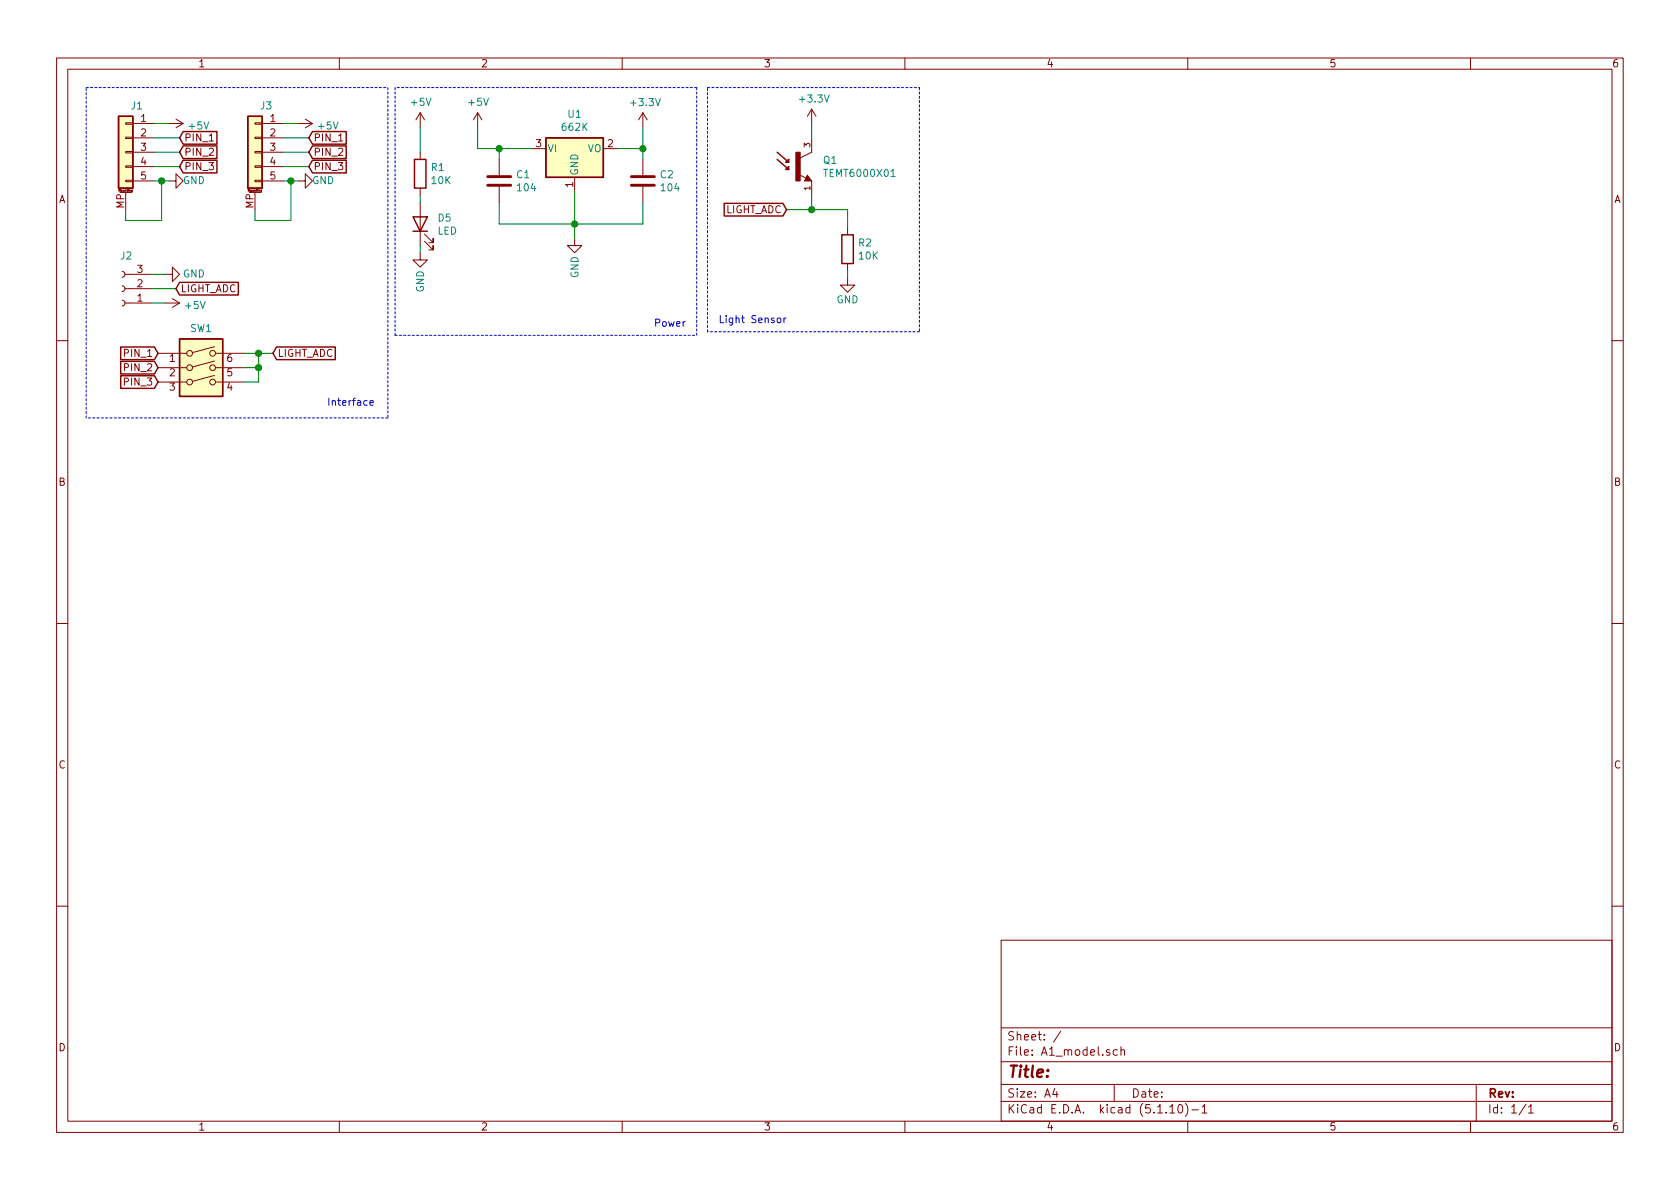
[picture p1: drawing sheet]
<svg xmlns="http://www.w3.org/2000/svg" width="297mm" height="210mm" viewBox="0 0 297 210" stroke-linecap="round" stroke-linejoin="round" font-family="sans-serif">
<g fill="none" stroke="#840000" stroke-width=".18">
<path d="M10 10.3h277v189.9h-277zM12 12.2h273v186.1h-273zM60 10.3v1.9M74.3 19.9l-.8 1.3M74.3 19.9v2.6M74.3 19.9l.8 1.3M84.5 19.9l-.8 1.3M84.5 19.9v2.6M84.5 19.9l.7 1.3M110 10.3v1.9M113.7 19.9l-.8 1.3M113.7 19.9v2.6"/>
<path d="M113.7 19.9l.7 1.3M143.5 19.3l-.8 1.3M143.5 19.3v2.5M143.5 19.3l.8 1.3M160 10.3v1.9M210 10.3v1.9M260 10.3v1.9M21.2 34h2M22.2 31.9h1.3v.2h-1.3zM22.2 29.3h1.3v.3h-1.3zM22.2 26.8h1.3v.2h-1.3zM22.2 24.3h1.3v.2h-1.3z"/>
<path d="M22.2 21.7h1.3v.3h-1.3zM22.2 34v3.1M23.4 33.6v.4h-.2M23.4 33.6l-.2 .1v.1l.2 .1M23.5 21.8h3.8M23.5 24.4h3.8M23.5 26.9h3.8M23.5 29.5h3.8M23.5 32h3.8M29.8 32h1.3v-1.3l1.3 1.3-1.3 1.3v-1.3M29.8 21.8h2.6M31.1 21.1l1.3 .7"/>
<path d="M32.4 21.8l-1.3 .8M37 24.9h.7M44.1 34h2M45.1 31.9h1.3v.2h-1.3zM45.1 29.3h1.3v.3h-1.3zM45.1 26.8h1.3v.2h-1.3zM45.1 24.3h1.3v.2h-1.3zM45.1 21.7h1.3v.3h-1.3zM45.1 34v3.1M46.3 33.6v.4h-.2M46.3 33.6l-.2 .1v.1l.2 .1M46.4 21.8h3.8"/>
<path d="M46.4 24.4h3.8M46.4 26.9h3.8M46.4 29.5h3.8M46.4 32h3.8M52.7 32h1.3v-1.3l1.2 1.3-1.2 1.3v-1.3M52.7 21.8h2.5M54 21.1l1.2 .7M55.2 21.8l-1.2 .8M59.9 24.9h.7M74.3 26.9v1.3M74.3 33.3v1.2M74.3 35.8v7.6"/>
<path d="M88.3 28.2v2.8M88.3 33v2.8M94 26.3h2.5M101.6 31.4v2.5M106.7 26.3h2.5M113.7 28.2v2.8M113.7 33v2.8M141.3 30.9l1.2 .6M142.7 31l.8 1h-1.3zM143.5 24.4v2.5l-2 1M143.5 32v2.5M21.6 48l.3 .1 .2 .3-.1 .4-.4 .2"/>
<path d="M21.6 50.5l.3 .2 .2 .2-.1 .5-.4 .2M21.6 53.1l.3 .1 .2 .3-.1 .4-.4 .2M22.1 48.5h4.6M22.1 51h4.6M22.1 53.6h4.6M29.2 48.5h1.3v-1.3l1.2 1.3-1.2 1.3v-1.3M29.2 53.6h2.5M30.5 52.8l1.2 .8M31.7 53.6l-1.2 .8M74.3 44.7v1.3h1.3l-1.3 1.2-1.3-1.2h1.3M75.1 42.7l1.5 1.5v-.8v.8h-.8M75.1 41.4l1.5 1.5v-.7v.7h-.8"/>
<path d="M101.6 42.2v1.2h1.3l-1.3 1.3-1.3-1.3h1.3M149.9 49.1v1.3h1.2l-1.2 1.3-1.3-1.3h1.3M149.9 40.3v1.2M149.9 46.6v1.3M10 60.2h2M27.9 62.5h5.1M27.9 65h5.1M27.9 67.6h5.1M37.9 66.4l-3.9 1M37.9 63.8l-3.9 1.1M37.9 61.3l-3.9 1.1M38.1 62.5h5.1"/>
<path d="M38.1 65h5.1M38.1 67.6h5.1M285 60.2h2M10 110.3h2M285 110.3h2M10 160.2h2M177 166.3h108v32h-108zM285 160.2h2M60 198.3v1.9M110 198.3v1.9M160 198.3v1.9M177 194.8h108"/>
<path d="M177 191.8h108M177 187.8h108M177 181.8h108M186.5 192.5l-.4 1h1M186.8 193v1M187.6 182.3l-1.3 2M197 191.8v3M197.6 185.7l-.5-.1-.3 .3 .1 .6 .2 .1 .5-.1M198.2 185.7l.2-.1 .4 .1v.9M198.2 185.1v1.5M206.8 195.8l.5-.5v1.5M206.8 196.8h.9"/>
<path d="M208.5 195.4l.1-.1a.8 .8 0 0 1 .5 .8 .8 .8 0 0 1-.5 .7 1 1 0 0 1-.1-1.4zM209.6 195.1a1.71 1.71 0 0 1 0 2.3M210 198.3v1.9M210.7 196.3h1.2M212.5 195.8l.5-.5v1.5M212.5 196.8h.9M260 198.3v1.9M261 191.8v6.5M269.8 195.2l-1.2 2M270.3 195.8l.4-.5v1.5M270.3 196.8h.8"/>
<circle cx="33.5" cy="67.6" r=".51"/>
<circle cx="33.5" cy="62.5" r=".51"/>
<circle cx="33.5" cy="65" r=".51"/>
<circle cx="37.6" cy="62.5" r=".51"/>
<circle cx="37.6" cy="67.6" r=".51"/>
<circle cx="37.6" cy="65" r=".51"/>
</g>
<g fill="#ffffc2" stroke="#ffffc2" stroke-width=".18">
<path d="M96.5 24.4h10.2v7h-10.2z"/>
<path d="M21 20.6h2.5v12.7h-2.5z"/>
<path d="M43.8 20.6h2.6v12.7h-2.6z"/>
<path d="M31.7 59.9h7.7v10.2h-7.7z"/>
</g>
<g fill="none" stroke="#840000" stroke-width=".25">
<path d="M21 20.6h2.5v12.7h-2.5zM32.4 25.8h6v2.2h-6l-.7-1.1zM32.4 28.3h6v2.3h-6l-.7-1.1zM32.4 23.3h6v2.2h-6l-.7-1.1zM43.8 20.6h2.6v12.7h-2.6zM55.2 23.3h6v2.2h-6l-.6-1.1zM55.2 25.8h6v2.2h-6l-.6-1.1zM55.2 28.3h6v2.3h-6l-.6-1.1zM73 38.3h2.6l-1.3 2.6zM73.3 28.2h2v5.1h-2zM96.5 24.4h10.2v7h-10.2zM128 36h10.4l.7 1.1-.7 1.1h-10.4z"/>
<path d="M137.4 26.9l2 1.8M137.4 28.2l2 1.8M139.4 28.2v.5h-.5zM139.4 29.5v.5h-.5zM142.7 31.5l.2 .2h-.4l.2-.5 .6 .7h-.8M31.7 59.9h7.7v10.2h-7.7zM31.7 49.9h10.4v2.3h-10.4l-.6-1.2zM73 40.9h2.6M148.8 41.5h2.1v5.1h-2.1zM21.3 61.4h6l.6 1.1-.6 1.1h-6zM21.3 66.4h6l.6 1.2-.6 1.1h-6zM21.3 63.9h6l.6 1.1-.6 1.1h-6z"/>
<path d="M48.9 61.4h10.4v2.2h-10.4l-.6-1.1z"/>
</g>
<path d="M140.7 26.9h.8v5.1h-.8z" fill="#840000" stroke="#840000" stroke-width=".18"/>
<path d="M157.5 31.2h.8" fill="none" stroke="#008484" stroke-width=".18"/>
<path d="M86.2 32.8h4.1M86.2 31.2h4.1M111.6 32.8h4.1M111.6 31.2h4.1" fill="none" stroke="#840000" stroke-width=".51"/>
<path d="M15.2 15.5h53.4M68.6 15.5v58.4M69.8 15.5v43.8M123.2 15.5h-53.4M125.1 15.5h37.5M162.6 15.5v43.2M69.8 59.3h53.4M123.2 59.3v-43.8M125.1 58.7v-43.2M162.6 58.7h-37.5M15.2 73.9v-58.4M68.6 73.9h-53.4" fill="none" stroke="#0000c2" stroke-width=".18" stroke-dasharray=".4 .4"/>
<g fill="none" stroke="#008400" stroke-width=".18">
<path d="M27.3 32h2.5M27.3 29.5h4.4M27.3 26.9h4.4M27.3 24.4h4.4M27.3 21.8h2.5M28.6 32v7h-6.4v-1.9M50.2 32h2.5M50.2 29.5h4.4M50.2 26.9h4.4M50.2 24.4h4.4M50.2 21.8h2.5M51.4 32v7h-6.3v-1.9"/>
<path d="M74.3 22.5v4.4M74.3 34.5v1.3M84.5 22.5v3.8h9.5M88.3 35.8v3.8h25.4v-3.8M88.3 26.3v1.9M101.6 33.9v8.3M109.2 26.3h4.5M113.7 22.5v5.7M139.1 37.1h10.8v3.2M143.5 21.8v2.6M143.5 34.5v2.6M26.7 53.6h2.5"/>
<path d="M26.7 48.5h2.5M26.7 51h4.4M74.3 43.4v1.3M149.9 47.9v1.2M43.2 62.5h5.1M43.2 65h2.5M45.7 62.5v5.1h-2.5"/>
</g>
<path d="M137.5 56.3l.3-.1 .3 .3-.2 .5-.3 .1-.1-.2zM138.6 56.2v.9M139 56.2l-.4 .3M65.4 71.2l.6-.1v-.2l-.4-.1-.2 .2 .1 .6h.5" fill="none" stroke="#0000c2" stroke-width=".18"/>
<g fill="#008400" stroke="#008400" stroke-width=".25">
<circle cx="45.7" cy="65" r=".51"/>
<circle cx="28.6" cy="32" r=".51"/>
<circle cx="88.3" cy="26.3" r=".51"/>
<circle cx="45.7" cy="62.5" r=".51"/>
<circle cx="51.4" cy="32" r=".51"/>
<circle cx="143.5" cy="37.1" r=".51"/>
<circle cx="101.6" cy="39.6" r=".51"/>
<circle cx="113.7" cy="26.3" r=".51"/>
</g>
<text font-size="2.8" fill="#840000" x="178" y="190.5">Title:</text>
<g font-size="2.1" fill="#840000">
<text x="178" y="184">Sheet: /</text>
<text x="178" y="186.7">File: A1_model.sch</text>
<text x="178" y="196.9">KiCad E.D.A. kicad (5.1.10)-1</text>
<text x="178" y="194.1">Size: A4</text>
<text x="200" y="194.1">Date:</text>
<text x="263" y="194.1">Rev:</text>
<text x="263" y="196.9">Id: 1/1</text>
</g>
<g font-size="1.8" fill="#840000">
<text x="35" y="11.9">1</text>
<text x="85" y="11.9">2</text>
<text x="135" y="11.9">3</text>
<text x="185" y="11.9">4</text>
<text x="235" y="11.9">5</text>
<text x="285" y="11.9">6</text>
<text x="24.9" y="21.6">1</text>
<text x="47.8" y="21.6">1</text>
<text x="24.9" y="24.1">2</text>
<text x="24.9" y="26.7">3</text>
<text x="24.9" y="29.2">4</text>
<text x="32.5" y="27.6">PIN_2</text>
<text x="32.5" y="25">PIN_1</text>
<text x="47.8" y="24.1">2</text>
<text x="47.8" y="26.7">3</text>
<text x="47.8" y="29.2">4</text>
<text x="55.4" y="25">PIN_1</text>
<text x="55.4" y="27.6">PIN_2</text>
<text x="94.8" y="26">3</text>
<text x="107.5" y="26">2</text>
<text x="10.4" y="35.9">A</text>
<text x="24.9" y="31.7">5</text>
<text x="32.5" y="30.1">PIN_3</text>
<text x="47.8" y="31.7">5</text>
<text x="55.4" y="30.1">PIN_3</text>
<text x="101.3" y="33.1" transform="rotate(-90 101.3 33.1)">1</text>
<text x="285.4" y="35.9">A</text>
<text x="22" y="36.9" transform="rotate(-90 22 36.9)">MP</text>
<text x="44.8" y="36.9" transform="rotate(-90 44.8 36.9)">MP</text>
<text x="128.2" y="37.7">LIGHT_ADC</text>
<text x="24.3" y="53.3">1</text>
<text x="24.3" y="50.8">2</text>
<text x="24.3" y="48.3">3</text>
<text x="31.9" y="51.7">LIGHT_ADC</text>
<text x="22.2" y="63.1">PIN_1</text>
<text x="22.2" y="65.7">PIN_2</text>
<text x="30" y="64">1</text>
<text x="40.2" y="64">6</text>
<text x="49" y="63.1">LIGHT_ADC</text>
<text x="22.2" y="68.2">PIN_3</text>
<text x="30" y="66.5">2</text>
<text x="30" y="69.1">3</text>
<text x="40.2" y="69.1">4</text>
<text x="40.2" y="66.5">5</text>
<text x="10.4" y="85.9">B</text>
<text x="285.4" y="85.9">B</text>
<text x="10.4" y="135.9">C</text>
<text x="285.4" y="135.9">C</text>
<text x="10.4" y="185.9">D</text>
<text x="285.4" y="185.9">D</text>
<text x="35" y="199.9">1</text>
<text x="85" y="199.9">2</text>
<text x="135" y="199.9">3</text>
<text x="185" y="199.9">4</text>
<text x="235" y="199.9">5</text>
<text x="285" y="199.9">6</text>
</g>
<g font-size="1.8" fill="#008484">
<text x="23.2" y="19.3">J1</text>
<text x="33.5" y="22.9">+5V</text>
<text x="46.1" y="19.3">J3</text>
<text x="56.4" y="22.9">+5V</text>
<text x="72.8" y="18.7">+5V</text>
<text x="83" y="18.7">+5V</text>
<text x="99.5" y="23.1">662K</text>
<text x="100.5" y="20.8">U1</text>
<text x="111.7" y="18.8">+3.3V</text>
<text x="141.6" y="18.1">+3.3V</text>
<text x="96.8" y="26.9">VI</text>
<text x="103.9" y="26.9">VO</text>
<text x="145.6" y="29">Q1</text>
<text x="32.3" y="32.6">GND</text>
<text x="55.2" y="32.6">GND</text>
<text x="76.3" y="30.2">R1</text>
<text x="76.4" y="32.6">10K</text>
<text x="91.4" y="31.5">C1</text>
<text x="91.6" y="33.8">104</text>
<text x="102.2" y="31.1" transform="rotate(-90 102.2 31.1)">GND</text>
<text x="116.8" y="31.5">C2</text>
<text x="117" y="33.8">104</text>
<text x="146.1" y="31.3">TEMT6000X01</text>
<text x="77.3" y="41.5">LED</text>
<text x="77.5" y="39.2">D5</text>
<text x="21.4" y="45.9">J2</text>
<text x="151.8" y="43.6">R2</text>
<text x="151.9" y="45.9">10K</text>
<text x="32.3" y="49.1">GND</text>
<text x="75" y="51.7" transform="rotate(-90 75 51.7)">GND</text>
<text x="102.3" y="49.2" transform="rotate(-90 102.3 49.2)">GND</text>
<text x="147.9" y="53.6">GND</text>
<text x="32.9" y="54.7">+5V</text>
<text x="33.7" y="58.7">SW1</text>
</g>
<g font-size="1.8" fill="#0000c2">
<text x="115.6" y="57.8">Power</text>
<text x="127" y="57.1">Light Sensor</text>
<text x="57.8" y="71.7">Interface</text>
</g>
<g font-size="1.4" fill="#840000">
<text x="143.3" y="26" transform="rotate(-90 143.3 26)">3</text>
<text x="143.3" y="33.6" transform="rotate(-90 143.3 33.6)">1</text>
</g>
<g font-size=".5" fill="#840000">
<text x="21" y="33.9">Mounting</text>
<text x="43.9" y="33.9">Mounting</text>
</g>
</svg>
